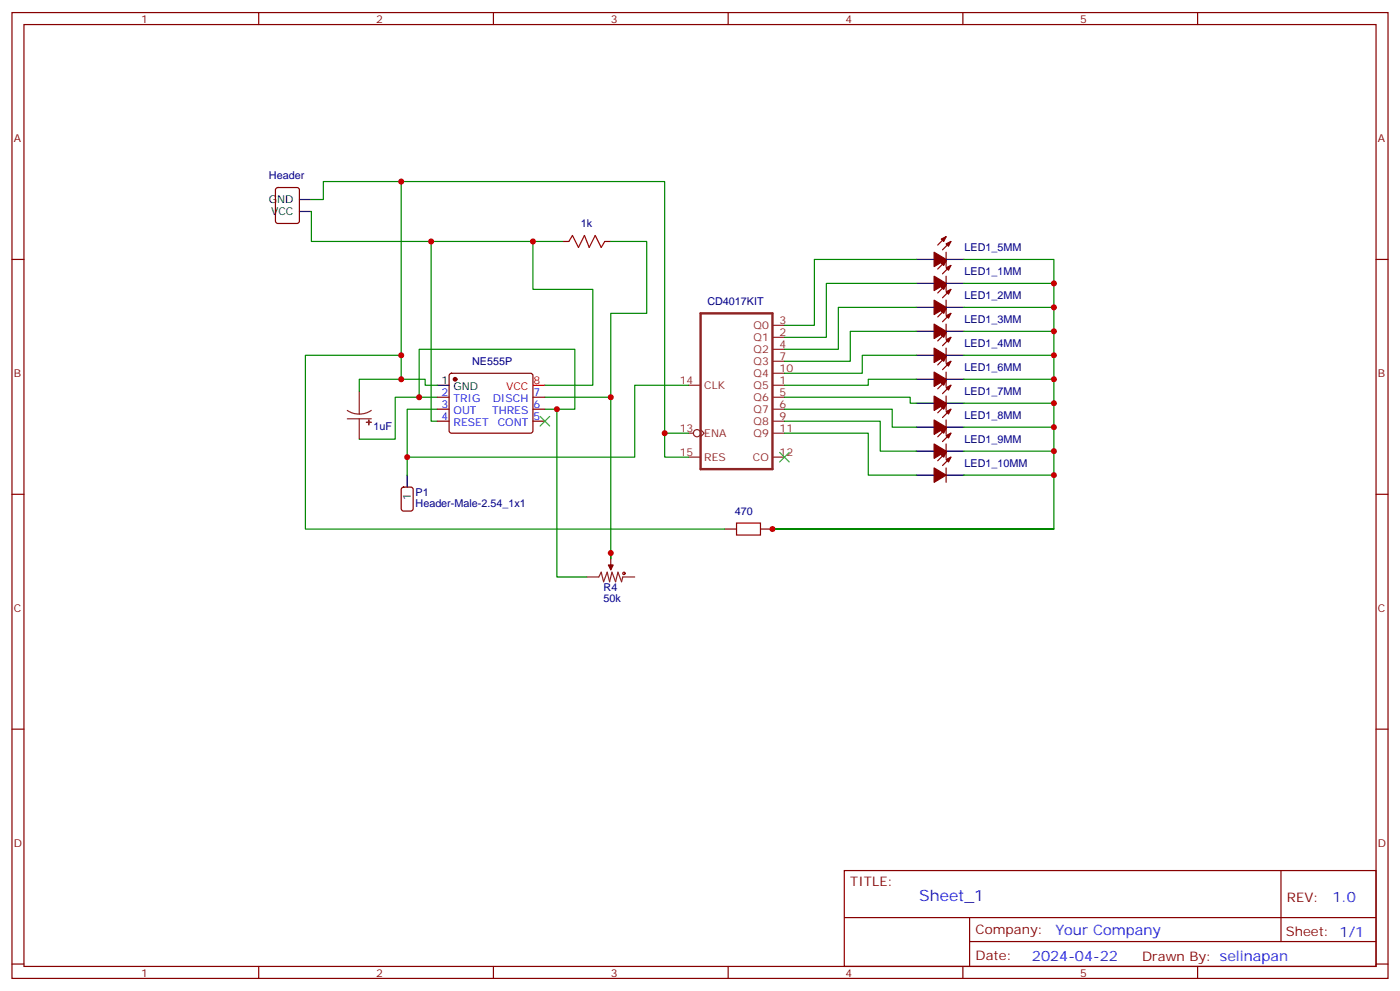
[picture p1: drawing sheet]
<svg xmlns="http://www.w3.org/2000/svg" width="412mm" height="292mm" viewBox="0 0 412 292" stroke-linecap="round" stroke-linejoin="round" font-family="sans-serif">
<g fill="none" stroke="#870000" stroke-width=".35">
<path d="M3.5 3.7h405.4v284.3h-405.4zM7.1 7.2h398.2v277.3h-398.2zM76.2 3.7v3.5M145.3 3.7v3.5M214.5 3.7v3.5M283.6 3.7v3.5M352.8 3.7v3.5M81.4 55.4l.4-.2h5.7l.6 .4 .1 9.5-.5 .6-5.9 .1-.6-.5-.1-9.4zM3.5 76.4h3.6M165.8 71.1h1.8M178.2 71.1h1.7M278.7 74.3v4.2"/>
<path d="M278.7 69.7l-2.5 2.4M278.7 76.7l-2.5 2.5M280.1 71.1l-2.5 2.5M280.1 78.1l-2.5 2.5M405.3 76.4h3.6M278.7 81.3v4.2M278.7 88.4v4.2M278.7 95.4v4.3M278.7 83.8l-2.5 2.5M278.7 90.8l-2.5 2.5M278.7 97.9l-2.5 2.5M280.1 85.2l-2.5 2.5"/>
<path d="M280.1 92.3l-2.5 2.4M280.1 99.3l-2.5 2.5M128.8 116.9h3.5M132.5 110.1l.5-.2h23.3l.5 .2 .2 .5-.1 16.5-.6 .4h-23.6l-.4-.7v-16.2zM157 116.9h3.5M278.7 102.5v4.2M278.7 109.5v4.3M278.7 116.6v4.2M278.7 105l-2.5 2.4M278.7 112l-2.5 2.5M278.7 119.1l-2.5 2.4M280.1 106.4l-2.5 2.4"/>
<path d="M280.1 113.4l-2.5 2.5M128.8 120.5h3.5M128.8 124h3.5M157 120.5h3.5M157 124h3.5M278.7 123.6v4.3M278.7 130.7v4.2M278.7 137.8v4.2M278.7 126.1l-2.5 2.5M278.7 133.2l-2.5 2.4M280.1 120.5l-2.5 2.4M280.1 127.5l-2.5 2.5"/>
<path d="M280.1 134.6l-2.5 2.5M3.5 145.5h3.6M118.4 143.6l.5-.2h2.1l.7 .4v6l-.5 .6-2.3 .1-.7-.5v-5.9zM213.4 155.8h3.6M224 155.8h3.5M405.3 145.5h3.6M179.9 162.8v3.5M3.5 214.7h3.6M405.3 214.7h3.6M248.7 256.3h156.6v28.2h-156.6zM377.3 256.3v20.9M248.7 270.1h156.5"/>
<path d="M285.6 277.2h119.6M285.6 270.1v14.2M3.5 283.8h3.6M76.2 284.5v3.5M145.3 284.5v3.5M214.5 284.5v3.5M283.6 284.5v3.5M352.8 284.5v3.5M405.3 283.8h3.6"/>
</g>
<g fill="#870000" stroke="#870000" stroke-width=".35">
<path d="M277.3 70.4l1.4-.7-.7 1.4z"/>
<path d="M278.7 71.8l1.4-.7-.7 1.4z"/>
<path d="M275.2 74.3l3.5 2.1-3.5 2.1z"/>
<path d="M179.2 166.3h1.4l-.7 1.4z"/>
<path d="M277.3 77.4l1.4-.7-.7 1.4z"/>
<path d="M278.7 78.8l1.4-.7-.7 1.5z"/>
<path d="M275.2 81.3l3.5 2.1-3.5 2.1z"/>
<path d="M277.3 84.5l1.4-.7-.7 1.4z"/>
<path d="M278.7 85.9l1.4-.7-.7 1.4z"/>
<path d="M275.2 88.4l3.5 2.1-3.5 2.1z"/>
<path d="M277.3 91.5l1.4-.7-.7 1.5z"/>
<path d="M278.7 93l1.4-.7-.7 1.4z"/>
<path d="M275.2 95.4l3.5 2.1-3.5 2.2z"/>
<path d="M277.3 98.6l1.4-.7-.7 1.4z"/>
<path d="M278.7 100l1.4-.7-.7 1.4z"/>
<path d="M275.2 102.5l3.5 2.1-3.5 2.1z"/>
<path d="M277.3 105.7l1.4-.7-.7 1.4z"/>
<path d="M278.7 107.1l1.4-.7-.7 1.4z"/>
<path d="M275.2 109.5l3.5 2.2-3.5 2.1z"/>
<path d="M277.3 112.7l1.4-.7-.7 1.4z"/>
<path d="M278.7 114.1l1.4-.7-.7 1.4z"/>
<path d="M275.2 116.6l3.5 2.1-3.5 2.1z"/>
<path d="M277.3 119.8l1.4-.7-.7 1.4z"/>
<path d="M278.7 121.2l1.4-.7-.7 1.4z"/>
<path d="M275.2 123.6l3.5 2.2-3.5 2.1z"/>
<path d="M277.3 126.8l1.4-.7-.7 1.4z"/>
<path d="M278.7 128.2l1.4-.7-.7 1.4z"/>
<path d="M275.2 130.7l3.5 2.1-3.5 2.1z"/>
<path d="M277.3 133.9l1.4-.7-.7 1.4z"/>
<path d="M278.7 135.3l1.4-.7-.7 1.4z"/>
<path d="M275.2 137.8l3.5 2.1-3.5 2.1z"/>
<circle cx="134.1" cy="111.7" r=".53"/>
</g>
<g fill="none" stroke="#000" stroke-width=".35">
<path d="M88.2 58.7h3.5M88.2 62.3h3.5M269.9 76.4h5.3M278.7 76.4h5.3M269.9 83.4h5.3M269.9 90.5h5.3M269.9 97.5h5.3M278.7 83.4h5.3M278.7 90.5h5.3M278.7 97.5h5.3M128.8 113.4h3.5M269.9 104.6h5.3"/>
<path d="M269.9 111.7h5.3M269.9 118.7h5.3M278.7 104.6h5.3M278.7 111.7h5.3M278.7 118.7h5.3M119.9 139.9v3.5M269.9 125.8h5.3M269.9 132.8h5.3M269.9 139.9h5.3M278.7 125.8h5.3M278.7 132.8h5.3M278.7 139.9h5.3"/>
</g>
<g fill="none" stroke="#a10000" stroke-width=".35">
<path d="M167.6 71.1l1-1.8 1.8 3.5 1.8-3.5 1.4 3.5 1.7-3.5 1.8 3.5 1.1-1.7M217 154h7v3.5h-7z"/>
<circle cx="183.8" cy="168.8" r=".35"/>
</g>
<path d="M157 113.4h3.5" fill="none" stroke="#f00" stroke-width=".35"/>
<g fill="none" stroke="#8c2424" stroke-width=".35">
<path d="M227.5 99.3h3.6M227.5 95.8h3.6M105.8 115.2v6.7M202.8 113.4h3.6M227.5 113.4h3.6M227.5 102.8h3.6M227.5 116.9h3.6M227.5 106.4h3.6M227.5 109.9h3.6M102.3 120.8l1.7 .8 1.8 .3M102.3 123.3h7.1M105.8 123.3v6"/>
<path d="M109.4 120.8l-1.7 .8-1.9 .3M202.8 127.5h1.5M202.8 134.6h3.6M206.4 126.5l1 1-1 1.1M227.5 120.5h3.6M227.5 124h3.6M227.5 127.5h3.6M227.5 134.6h3.6M172.9 169.9h3.5l.7-1.4 .7 2.8 1.1-2.8 .7 2.8 .7-2.8 1 2.8 .7-2.8 1.1 2.8 .3-1.4h3.6M179.9 166.3v1.4"/>
<circle cx="205.3" cy="127.5" r="1.06"/>
</g>
<g fill="#8c2424" stroke="#8c2424" stroke-width=".35">
<path d="M107.9 124.3l1.5 .1z"/>
<path d="M108.6 123.6l.1 1.5z"/>
</g>
<path d="M206.4 92.3h21.1v45.8h-21.1z" fill="none" stroke="#8c2424" stroke-width=".71"/>
<g fill="none" stroke="#008700" stroke-width=".35">
<path d="M91.7 58.7h3.5v-5.3h100.6v81.2h7M118.2 53.4v51.2M91.7 62.3v8.8h74.1M127 71.1v52.9h1.8M157 71.1v14.1h17.6v28.2h-14.1M179.9 71.1h10.6v21.2h-10.6v72.3M269.9 76.4h-30v19.4h-8.8M284 76.4h26.4v79.4h-82.9h82.9M269.9 83.4h-26.5v15.9h-12.3M269.9 90.5h-23v12.3h-15.8M269.9 97.5h-19.4v8.9h-19.4M284 83.4h26.4"/>
<path d="M284 90.5h26.4M284 97.5h26.4M118.2 111.7v-7.1h-28.2v51.2h123.4M123.5 116.9v-14.1h45.8v17.7h-8.8M128.8 116.9h-12.4v12.4h-10.6M128.8 113.4h-3.6v-1.7h-19.4v3.5M160.5 116.9h19.4M202.8 113.4h-15.8v21.2h-67.1v-14.1h8.9M231.1 116.9h37v1.8h1.8M269.9 104.6h-15.9v5.3h-22.9M269.9 111.7h-14.1v1.7h-24.7M284 104.6h26.4"/>
<path d="M284 111.7h26.4M284 118.7h26.4M119.9 134.6v5.3M164 120.5v49.4h8.9M195.8 127.5h7M231.1 120.5h31.7v5.3h7.1M231.1 124h28.2v8.8h10.6M231.1 127.5h24.7v12.4h14.1M284 125.8h26.4M284 132.8h26.4M284 139.9h26.4"/>
</g>
<path d="M159.1 122.6l2.8 2.8M161.9 122.6l-2.8 2.8M229.7 133.2l2.8 2.8M232.5 133.2l-2.8 2.8" fill="none" stroke="#3c3" stroke-width=".35"/>
<g fill="#c00">
<circle cx="310.4" cy="83.4" r=".88"/>
<circle cx="310.4" cy="90.5" r=".88"/>
<circle cx="310.4" cy="97.5" r=".88"/>
<circle cx="310.4" cy="104.6" r=".88"/>
<circle cx="310.4" cy="111.7" r=".88"/>
<circle cx="310.4" cy="118.7" r=".88"/>
<circle cx="310.4" cy="125.8" r=".88"/>
<circle cx="310.4" cy="132.8" r=".88"/>
<circle cx="310.4" cy="139.9" r=".88"/>
<circle cx="227.5" cy="155.8" r=".88"/>
<circle cx="195.8" cy="127.5" r=".88"/>
<circle cx="118.2" cy="111.7" r=".88"/>
<circle cx="118.2" cy="53.4" r=".88"/>
<circle cx="118.2" cy="104.6" r=".88"/>
<circle cx="179.9" cy="162.8" r=".88"/>
<circle cx="123.5" cy="116.9" r=".88"/>
<circle cx="179.9" cy="116.9" r=".88"/>
<circle cx="157" cy="71.1" r=".88"/>
<circle cx="127" cy="71.1" r=".88"/>
<circle cx="164" cy="120.5" r=".88"/>
<circle cx="119.9" cy="134.6" r=".88"/>
</g>
<text font-size="4.6" fill="#00f" x="270.8" y="265.3">Sheet_1</text>
<g font-size="4.2" fill="#00f">
<text x="392.5" y="265.6">1.0</text>
<text x="310.9" y="275.1">Your Company</text>
<text x="304" y="282.9">2024-04-22</text>
</g>
<g font-size="3.9" fill="#800">
<text x="250.5" y="260.9">TITLE:</text>
<text x="379.1" y="265.6">REV:</text>
<text x="287.4" y="275.1">Company:</text>
<text x="378.7" y="275.7">Sheet: 1/1</text>
<text x="287.4" y="282.8">Date:</text>
<text x="336.4" y="282.8">Drawn By: selinapan</text>
</g>
<g font-size="3.2" fill="#800">
<text x="41.6" y="6.7">1</text>
<text x="110.8" y="6.7">2</text>
<text x="179.9" y="6.7">3</text>
<text x="249.1" y="6.7">4</text>
<text x="318.2" y="6.7">5</text>
<text x="4.1" y="41.8">A</text>
<text x="405.9" y="41.8">A</text>
<text x="4.1" y="110.9">B</text>
<text x="405.9" y="110.9">B</text>
<text x="4.1" y="180.1">C</text>
<text x="405.9" y="180.1">C</text>
<text x="4.1" y="249.2">D</text>
<text x="405.9" y="249.2">D</text>
<text x="41.6" y="287.5">1</text>
<text x="110.8" y="287.5">2</text>
<text x="179.9" y="287.5">3</text>
<text x="249.1" y="287.5">4</text>
<text x="318.2" y="287.5">5</text>
</g>
<g font-size="3.2" fill="#000080">
<text x="79.2" y="52.8">Header</text>
<text x="171.1" y="66.9">1k</text>
<text x="284.1" y="74">LED1_5MM</text>
<text x="284.1" y="81.1">LED1_1MM</text>
<text x="208.4" y="89.8">CD4017KIT</text>
<text x="284.1" y="88.1">LED1_2MM</text>
<text x="284.1" y="95.2">LED1_3MM</text>
<text x="139.1" y="107.5">NE555P</text>
<text x="284.1" y="102.2">LED1_4MM</text>
<text x="284.1" y="109.3">LED1_6MM</text>
<text x="284.1" y="116.3">LED1_7MM</text>
<text x="284.1" y="123.4">LED1_8MM</text>
<text x="110.1" y="126.6">1uF</text>
<text x="284.1" y="130.4">LED1_9MM</text>
<text x="284.1" y="137.5">LED1_10MM</text>
<text x="122.4" y="149.2">Header-Male-2.54_1x1</text>
<text x="122.4" y="145.9">P1</text>
<text x="216.5" y="151.6">470</text>
<text x="177.8" y="177.3">50k</text>
<text x="177.8" y="174.1">R4</text>
</g>
<g font-size="3.2">
<text x="79.1" y="59.8">GND</text>
<text x="79.8" y="63.3">VCC</text>
<text x="130.1" y="113.1">1</text>
<text x="133.6" y="114.8">GND</text>
<text x="121" y="147.2" transform="rotate(-90 121 147.2)">1</text>
</g>
<g font-size="3.2" fill="#8d2323">
<text x="229.7" y="95.4">3</text>
<text x="222" y="100.4">Q1</text>
<text x="222" y="96.8">Q0</text>
<text x="229.7" y="99">2</text>
<text x="222" y="103.9">Q2</text>
<text x="222" y="107.4">Q3</text>
<text x="229.7" y="102.5">4</text>
<text x="229.7" y="106">7</text>
<text x="200.2" y="113.1">14</text>
<text x="222" y="110.9">Q4</text>
<text x="229.7" y="113.1">1</text>
<text x="229.7" y="109.5">10</text>
<text x="207.4" y="114.5">CLK</text>
<text x="222" y="114.5">Q5</text>
<text x="222" y="118">Q6</text>
<text x="229.7" y="116.6">5</text>
<text x="222" y="121.5">Q7</text>
<text x="222" y="125.1">Q8</text>
<text x="229.7" y="120.1">6</text>
<text x="229.7" y="123.6">9</text>
<text x="200.2" y="127.2">13</text>
<text x="207.4" y="128.6">ENA</text>
<text x="222" y="128.6">Q9</text>
<text x="229.7" y="127.2">11</text>
<text x="200.2" y="134.2">15</text>
<text x="207.4" y="135.6">RES</text>
<text x="221.8" y="135.6">CO</text>
<text x="229.7" y="134.2">12</text>
</g>
<g font-size="3.2" fill="#f00">
<text x="157.2" y="113.1">8</text>
<text x="149.1" y="114.8">VCC</text>
</g>
<g font-size="3.2" fill="#00f">
<text x="130.1" y="116.6">2</text>
<text x="133.6" y="118.4">TRIG</text>
<text x="145.1" y="118.4">DISCH</text>
<text x="157.2" y="116.6">7</text>
<text x="130.1" y="120.1">3</text>
<text x="130.1" y="123.6">4</text>
<text x="133.6" y="121.9">OUT</text>
<text x="133.6" y="125.4">RESET</text>
<text x="145" y="121.9">THRES</text>
<text x="146.6" y="125.4">CONT</text>
<text x="157.2" y="123.6">5</text>
<text x="157.2" y="120.1">6</text>
</g>
</svg>
